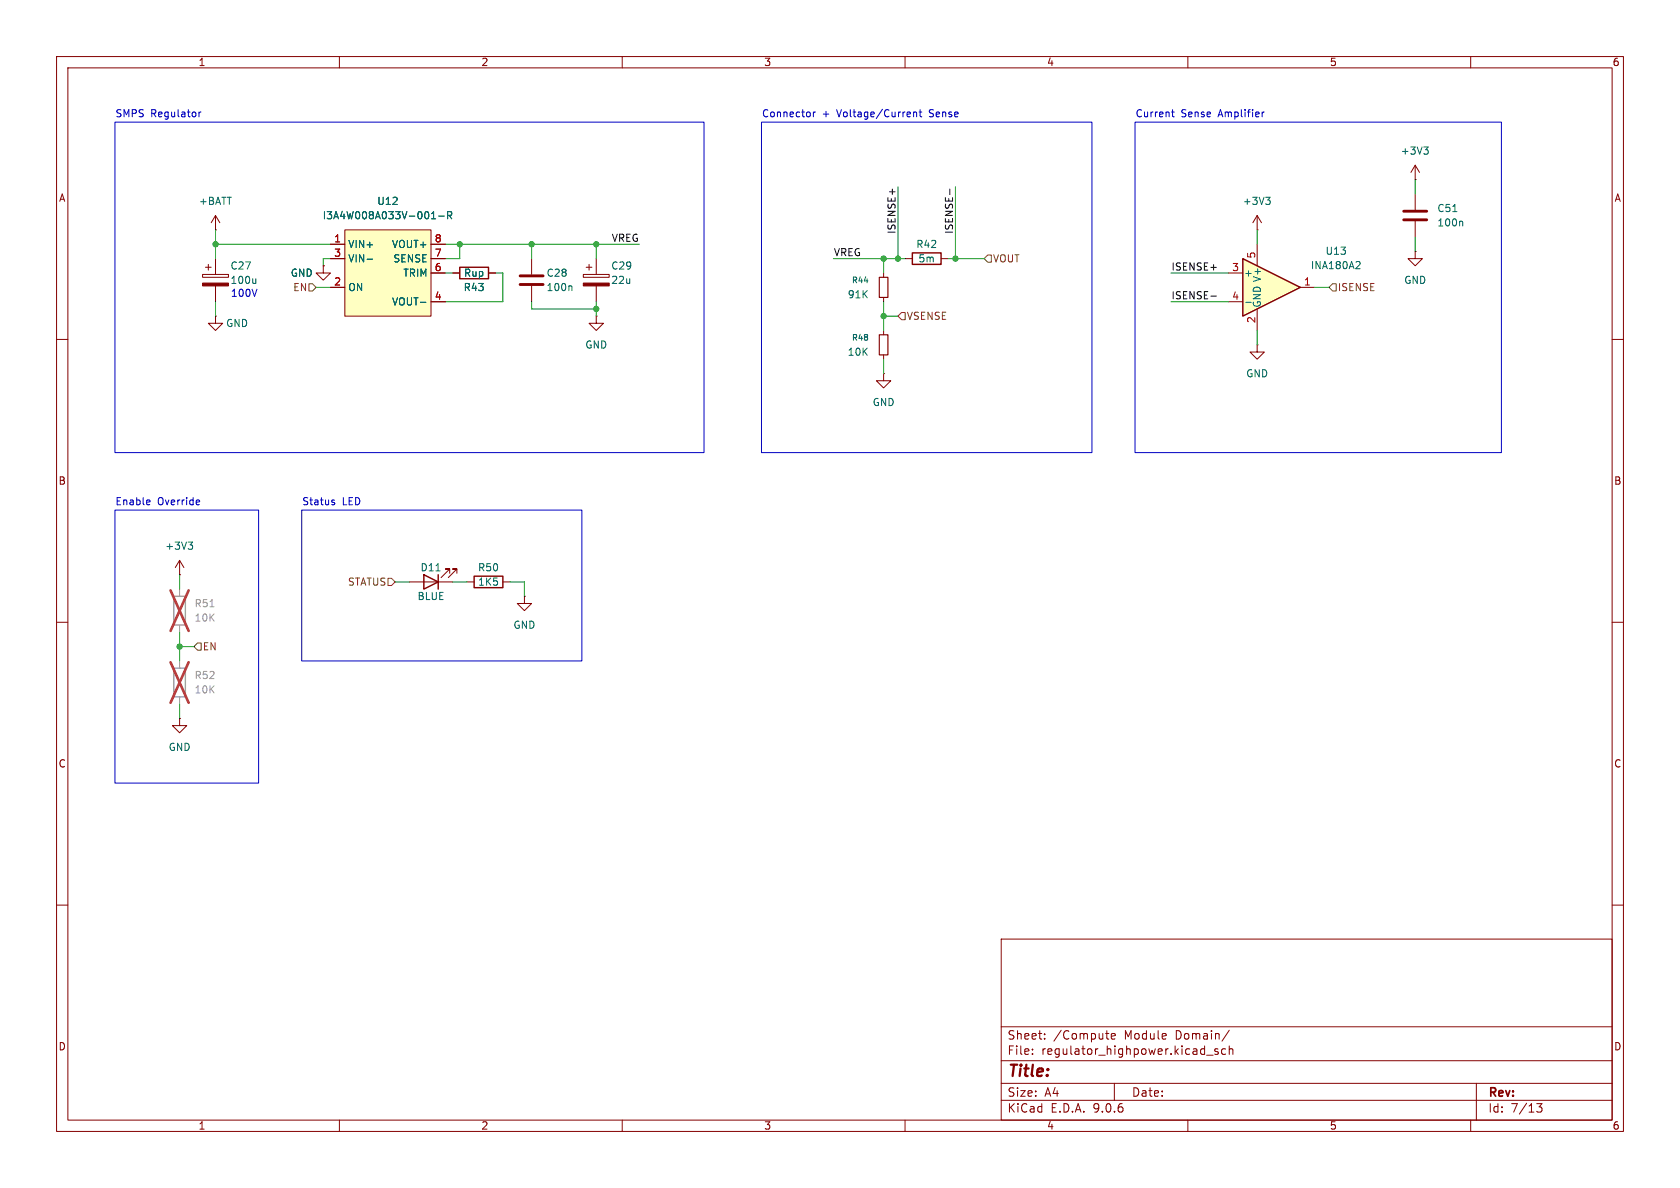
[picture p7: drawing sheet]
<svg xmlns="http://www.w3.org/2000/svg" width="297mm" height="210mm" viewBox="0 0 297 210" stroke-linecap="round" stroke-linejoin="round" font-family="sans-serif">
<g fill="none" stroke="#840000" stroke-width=".18">
<path d="M10 10h277v190h-277zM12 12h273v186h-273zM60 10v2M110 10v2M160 10v2M210 10v2M260 10v2M38.1 38.1v2.5M38.1 38.1l-.8 1.3M38.1 38.1l.8 1.3M222.2 38.1l-.7 1.3M222.2 38.1l.8 1.3"/>
<path d="M222.2 38.1v2.5M250.2 31.8h.1M250.2 29.2l-.8 1.3M250.2 29.2l.8 1.3M250.2 29.2v2.6M250.2 34.3v2.8M250.2 39.1v2.8M35.8 48.5h4.6v.5h-4.6zM36.3 47.2h1M36.8 46.7v1.1M38.1 55.9v1.3h1.3l-1.3 1.2-1.3-1.2h1.3M38.1 55.9h.1"/>
<path d="M38.1 40.6h.1M38.1 45.7v2.8M38.1 50.5v2.8M105.4 55.9v1.3h1.3l-1.3 1.2-1.3-1.2h1.3M105.4 55.9h.1M156.2 48.3v.7M156.2 52.6v.7M156.2 58.4v.8M160 45.7h1.3M166.4 45.7h1.2M222.2 40.6h.1M250.2 44.5v1.2h1.3l-1.3 1.3-1.3-1.3h1.3"/>
<path d="M250.2 44.5h.1M10 60h2M156.2 66v1.3h1.3l-1.3 1.3-1.3-1.3h1.3M156.2 66h.1M156.2 62.7v.8M222.2 61v1.2h1.3l-1.3 1.3-1.2-1.3h1.2M222.2 61h.1M285 60h2M10 110h2M72.4 102.9h7.6M79.5 101.3v-.7h-.8h.8l-1.5 1.5M80.8 101.3v-.7h-.8h.8l-1.6 1.5"/>
<path d="M285 110h2M31.7 127v1.3h1.3l-1.3 1.2-1.2-1.2h1.2M31.7 127h.1M10 160h2M177 166h108v32h-108zM285 160h2M60 198v2M110 198v2M160 198v2M177 194.5h108M177 191.5h108M177 187.5h108"/>
<path d="M177 181.5h108M182.5 186.3v.1M182.5 185.5v.1M184.7 183.6v.1M184.7 182.8v.1M195.5 182.7h.5M195.9 183.7h.1M196.5 183.2l.7-.1-.1-.3-.4-.1-.2 .2v.7h.6M197 191.5v3M210 198v2M213.3 186.5h1.2M215.3 185.5l-.3-.1-.3 .2 .1 .2 .5 .2v.3h-.6"/>
<path d="M216.7 185.5l-.5-.1-.2 .3v.4l.1 .2h.6M217.3 182.1l-1.3 2M217.3 185.5l.2-.1 .4 .1 .1 .9M217.3 184.9v1.5M260 198v2M261 191.5v6.5M271.7 195.1h.9l-.5 .6 .4 .1v.7l-.2 .1-.6-.1"/>
</g>
<path d="M223.8 34.9h.7l-.4 .5M224.3 35.4l.2 .2v.3l-.2 .2M251.7 26h.8l-.4 .5M252.2 26.5l.3 .2v.3l-.3 .2M256.8 37.4h.8M258.4 39.1l.2 .2v.6M45.2 49.3v.8M45.2 50l-.2 .1M77.1 100.9h.7" fill="none" stroke="#006464" stroke-width=".18"/>
<path d="M155.4 59.2h1.6v3.5h-1.6zM155.4 49h1.6v3.6h-1.6z" fill="none" stroke="#840000" stroke-width=".2"/>
<path d="M161.3 44.7h5.1v2h-5.1zM74.9 101.6l2.6 1.3-2.6 1.2zM77.5 101.6v2.5" fill="none" stroke="#840000" stroke-width=".25"/>
<path d="M35.8 50h4.6v.5h-4.6z" fill="#840000" stroke="#840000" stroke-width=".18"/>
<path d="M248.2 37.3h4M248.2 38.9h4" fill="none" stroke="#840000" stroke-width=".51"/>
<path d="M219.7 45.7l10.2 5.1-10.2 5.1z" fill="#ffffc2"/>
<path d="M219.7 45.7l10.2 5.1-10.2 5.1z" fill="none" stroke="#840000" stroke-width=".25"/>
<path d="M217.2 48.3h2.5M217.2 53.3h2.5M222.2 43.2v3.8M222.2 54.6v3.8M229.9 50.8h2.5" fill="none" stroke="#840000" stroke-width=".18"/>
<path d="M220.2 53.4h1M240.2 46.2l.3 .3-.1 .3-.7 .7h.8" fill="none" stroke="#006464" stroke-width=".18"/>
<path d="M61 40.6h15.2v15.3h-15.2z" fill="#ffffc2"/>
<g fill="none" stroke="#840000" stroke-width=".18">
<path d="M57.1 47v1.3h1.3l-1.3 1.2-1.2-1.2h1.2M57.1 47h.1M58.4 43.2h2.6M58.4 45.7h2.6M58.4 50.8h2.6M61 40.6h15.2v15.3h-15.2zM76.2 43.2h2.5M76.2 45.7h2.5M76.2 48.3h2.5M76.2 53.3h2.5M80 48.3h1.3M86.4 48.3h1.2"/>
<path d="M94 45.7v2.8M94 50.5v2.8M103.1 48.5h4.6v.5h-4.6zM103.6 47.2h1M104.1 46.7v1.1M105.4 45.7v2.8M105.4 50.5v2.8M31.7 99.1l-.7 1.2M31.7 99.1l.8 1.2M31.7 99.1v2.5M31.7 101.6h.1M82.5 102.9h1.3"/>
<path d="M88.9 102.9h1.3M92.7 105.4v1.3h1.3l-1.3 1.3-1.3-1.3h1.3M92.7 105.4h.1"/>
</g>
<path d="M76.3 38.7h.7M76.4 37.7l.3-.3v1.3M77.6 38.2h.9M79.1 38.1l.6-.1 .2-.2-.1-.3-.7-.1v1.3M79.4 38.1l.5 .6M64.9 45.8h1M74.3 53.4h1M100.9 50.5l.2 .2v.7M33.3 95.8h.7l-.4 .5M33.8 96.3l.2 .3v.3l-.2 .2" fill="none" stroke="#006464" stroke-width=".18"/>
<path d="M91.9 48.8h4.1M91.9 50.3h4.1" fill="none" stroke="#840000" stroke-width=".51"/>
<path d="M81.3 47.2h5.1v2.1h-5.1zM83.8 101.9h5.1v2h-5.1z" fill="none" stroke="#840000" stroke-width=".25"/>
<path d="M30.7 105.4h2.1v5.1h-2.1zM30.7 118.1h2.1v5.1h-2.1z" fill="none" stroke="#a1a1a1" stroke-width=".25"/>
<path d="M31.7 104.1v1.3M31.7 110.5v1.3M31.7 116.8v1.3M31.7 123.2v1.3" fill="none" stroke="#a1a1a1" stroke-width=".18"/>
<path d="M37.1 107.3h.7" fill="none" stroke="#989898" stroke-width=".18"/>
<path d="M30.1 104.4l3.3 7.1M30.1 117.1l3.3 7.1M33.4 104.4l-3.3 7.1M33.4 117.1l-3.3 7.1" fill="none" stroke="#e12e31" stroke-width=".46"/>
<path d="M103.1 50h4.6v.5h-4.6z" fill="#840000" stroke="#840000" stroke-width=".18"/>
<path d="M54.6 50.2h.6l.7 .6-.7 .6h-.6zM159.4 55.2h.6v1.3h-.6l-.7-.6zM174.6 45.1h.7v1.3h-.7l-.6-.7zM235.6 50.2h.6v1.2h-.6l-.7-.6zM34.9 113.7h.7v1.2h-.7l-.6-.6zM68.6 102.2h.6l.6 .7-.6 .6h-.6z" fill="none" stroke="#725600" stroke-width=".18"/>
<path d="M167.9 33.4v1M214.1 52.3h.9" fill="none" stroke="#0f0f0f" stroke-width=".18"/>
<g fill="none" stroke="#009600" stroke-width=".18">
<path d="M158.7 33v12.7M168.9 33v12.7M250.2 31.8v2.5M38.1 40.6v5.1M38.1 53.3v2.6M38.1 43.2h20.3M55.9 50.8h2.5M58.4 45.7h-1.3v1.3M78.7 43.2h34.3M78.7 48.3h1.3M81.3 43.2v2.5h-2.6M87.6 48.3h1.3v5h-10.2"/>
<path d="M94 43.2v2.5M94 53.3v1.3h11.4M105.4 43.2v2.5M105.4 53.3v2.6M147.3 45.7h12.7M156.2 45.7v2.6M156.2 53.3v5.1M156.2 55.9h2.5M167.6 45.7h6.4M207 53.3h10.2M207 48.3h10.2M222.2 40.6v2.6"/>
<path d="M222.2 58.4v2.6M232.4 50.8h2.5M250.2 41.9v2.6M156.2 63.5v2.5M31.7 101.6v2.5M31.7 111.8v5M31.7 114.3h2.6M69.8 102.9h2.6M80 102.9h2.5M90.2 102.9h2.5v2.5M31.7 124.5v2.5"/>
</g>
<g fill="none" stroke="#0000c2" stroke-width=".18">
<path d="M35.2 19.8v.8M35.5 19.8l-.3 .2M143.8 19.8v.8M144.2 19.8l-.4 .2M161.5 19.9l.2-.1 .3 .1 .1 .7M161.5 19.8v.8M162.5 19.8h.5M162.7 19.4v1.1l.3 .1M207.1 19.8h.5M207.3 19.4v1.1l.3 .1M223.1 19.8v.8M223.5 19.8l-.4 .2"/>
<path d="M20.3 21.6h104.2v58.4h-104.2zM134.6 21.6h58.4v58.4h-58.4zM200.7 21.6h64.7v58.4h-64.7zM20.3 90.2h25.4v48.2h-25.4zM26.3 88.4l.2 .3-.6 .1M26.5 89.2h-.2M35.1 88.4l.2 .3-.6 .1M35.2 89.2h-.1M53.3 90.2h49.6v26.6h-49.6zM58.8 88.8l.3 .1 .1 .1-.2 .2h-.2M58.8 88.4h.3"/>
</g>
<g fill="#009600" stroke="#009600" stroke-width=".18">
<circle cx="105.4" cy="43.2" r=".46"/>
<circle cx="94" cy="43.2" r=".46"/>
<circle cx="105.4" cy="54.6" r=".46"/>
<circle cx="38.1" cy="43.2" r=".46"/>
<circle cx="156.2" cy="55.9" r=".46"/>
<circle cx="158.7" cy="45.7" r=".46"/>
<circle cx="156.2" cy="45.7" r=".46"/>
<circle cx="81.3" cy="43.2" r=".46"/>
<circle cx="168.9" cy="45.7" r=".46"/>
<circle cx="31.7" cy="114.3" r=".46"/>
</g>
<text font-size="2.8" fill="#840000" x="178" y="190.9">Title:</text>
<g font-size="2.1" fill="#840000">
<text x="178" y="184">Sheet:</text>
<text x="186.2" y="184">/Compute</text>
<text x="198.8" y="184">Module</text>
<text x="208" y="184">Domain/</text>
<text x="178" y="186.7">File:</text>
<text x="184.1" y="186.7">regulator_highpower.kicad_sch</text>
<text x="178" y="196.9">KiCad</text>
<text x="178" y="194.1">Size:</text>
<text x="184.7" y="194.1">A4</text>
<text x="185.7" y="196.9">E.D.A.</text>
<text x="193.3" y="196.9">9.0.6</text>
<text x="200" y="194.1">Date:</text>
<text x="263" y="194.3">Rev:</text>
<text x="263" y="196.9">Id:</text>
<text x="267.1" y="196.9">7/13</text>
</g>
<g font-size="1.8" fill="#840000">
<text x="35" y="11.9">1</text>
<text x="85" y="11.9">2</text>
<text x="135" y="11.9">3</text>
<text x="185" y="11.9">4</text>
<text x="235" y="11.9">5</text>
<text x="285" y="11.9">6</text>
<text x="10.3" y="35.9">A</text>
<text x="285.3" y="35.9">A</text>
<text x="10.3" y="85.9">B</text>
<text x="285.3" y="85.9">B</text>
<text x="10.3" y="135.9">C</text>
<text x="285.3" y="135.9">C</text>
<text x="10.3" y="185.9">D</text>
<text x="285.3" y="185.9">D</text>
<text x="35" y="199.9">1</text>
<text x="85" y="199.9">2</text>
<text x="135" y="199.9">3</text>
<text x="185" y="199.9">4</text>
<text x="235" y="199.9">5</text>
<text x="285" y="199.9">6</text>
</g>
<g font-size="1.8" fill="#0000c2">
<text x="20.3" y="20.9">SMPS</text>
<text x="26.6" y="20.9">Regulator</text>
<text x="134.6" y="20.9">Connector</text>
<text x="145.3" y="20.9">+</text>
<text x="148.1" y="20.9">Voltage/Current</text>
<text x="164.6" y="20.9">Sense</text>
<text x="200.7" y="20.9">Current</text>
<text x="208.8" y="20.9">Sense</text>
<text x="215.5" y="20.9">Amplifier</text>
<text x="40.7" y="52.7">100V</text>
<text x="20.3" y="89.5">Enable</text>
<text x="27.8" y="89.5">Override</text>
<text x="53.3" y="89.5">Status</text>
<text x="60.5" y="89.5">LED</text>
</g>
<g font-size="1.8" fill="#006464">
<text x="247.5" y="27.5">+3V3</text>
<text x="35.1" y="36.4">+BATT</text>
<text x="57" y="39">I3A4W008A033V-001-R</text>
<text x="66.6" y="36.4">U12</text>
<text x="219.6" y="36.4">+3V3</text>
<text x="254" y="40.2">100n</text>
<text x="254" y="37.7">C51</text>
<text x="40.6" y="47.9">C27</text>
<text x="61.5" y="44">VIN+</text>
<text x="61.5" y="46.6">VIN-</text>
<text x="69.2" y="44">VOUT+</text>
<text x="69.4" y="46.6">SENSE</text>
<text x="108" y="47.9">C29</text>
<text x="161.9" y="44">R42</text>
<text x="162.3" y="46.6">5m</text>
<text x="231.6" y="47.8">INA180A2</text>
<text x="234.2" y="45.2">U13</text>
<text x="40.6" y="50.4">100u</text>
<text x="51.3" y="49.1">GND</text>
<text x="61.5" y="51.7">ON</text>
<text x="71.2" y="49.1">TRIM</text>
<text x="81.9" y="51.7">R43</text>
<text x="81.9" y="49.1">Rup</text>
<text x="96.5" y="51.7">100n</text>
<text x="96.5" y="49.1">C28</text>
<text x="108" y="50.4">22u</text>
<text x="149.8" y="52.9">91K</text>
<text x="219.8" y="49.1">+</text>
<text x="248.2" y="50.4">GND</text>
<text x="39.9" y="58">GND</text>
<text x="69.2" y="54.2">VOUT-</text>
<text x="223.1" y="54.5" transform="rotate(-90 223.1 54.5)">GND V+</text>
<text x="103.4" y="61.8">GND</text>
<text x="149.8" y="63.1">10K</text>
<text x="154.2" y="72">GND</text>
<text x="220.2" y="66.9">GND</text>
<text x="29.1" y="97.4">+3V3</text>
<text x="74.3" y="101.2">D11</text>
<text x="84.4" y="101.2">R50</text>
<text x="73.7" y="106.3">BLUE</text>
<text x="84.4" y="103.7">1K5</text>
<text x="90.7" y="111.4">GND</text>
<text x="29.7" y="132.9">GND</text>
</g>
<g font-size="1.8" fill="#0f0f0f">
<text x="158.4" y="41.4" transform="rotate(-90 158.4 41.4)">ISENSE+</text>
<text x="168.6" y="41.4" transform="rotate(-90 168.6 41.4)">ISENSE-</text>
<text x="108" y="42.8">VREG</text>
<text x="147.3" y="45.4">VREG</text>
<text x="207" y="47.9">ISENSE+</text>
<text x="207" y="53">ISENSE-</text>
</g>
<g font-size="1.8" fill="#a90000">
<text x="59" y="42.9">1</text>
<text x="59" y="45.5">3</text>
<text x="76.8" y="42.9">8</text>
<text x="76.8" y="45.5">7</text>
<text x="222" y="45.8" transform="rotate(-90 222 45.8)">5</text>
<text x="59" y="50.5">2</text>
<text x="76.8" y="48">6</text>
<text x="76.8" y="53.1">4</text>
<text x="217.7" y="48">3</text>
<text x="217.7" y="53.1">4</text>
<text x="230.4" y="50.5">1</text>
<text x="222" y="57.2" transform="rotate(-90 222 57.2)">2</text>
</g>
<g font-size="1.8" fill="#725600">
<text x="175.5" y="46.6">VOUT</text>
<text x="51.7" y="51.7">EN</text>
<text x="236.4" y="51.7">ISENSE</text>
<text x="160.2" y="56.7">VSENSE</text>
<text x="61.4" y="103.7">STATUS</text>
<text x="35.8" y="115.2">EN</text>
</g>
<g font-size="1.8" fill="#989898">
<text x="34.3" y="107.5">R51</text>
<text x="34.3" y="110.1">10K</text>
<text x="34.3" y="120.2">R52</text>
<text x="34.3" y="122.8">10K</text>
</g>
<g font-size="1.4" fill="#006464">
<text x="150.5" y="50.3">R44</text>
<text x="150.5" y="60.4">R48</text>
</g>
</svg>
